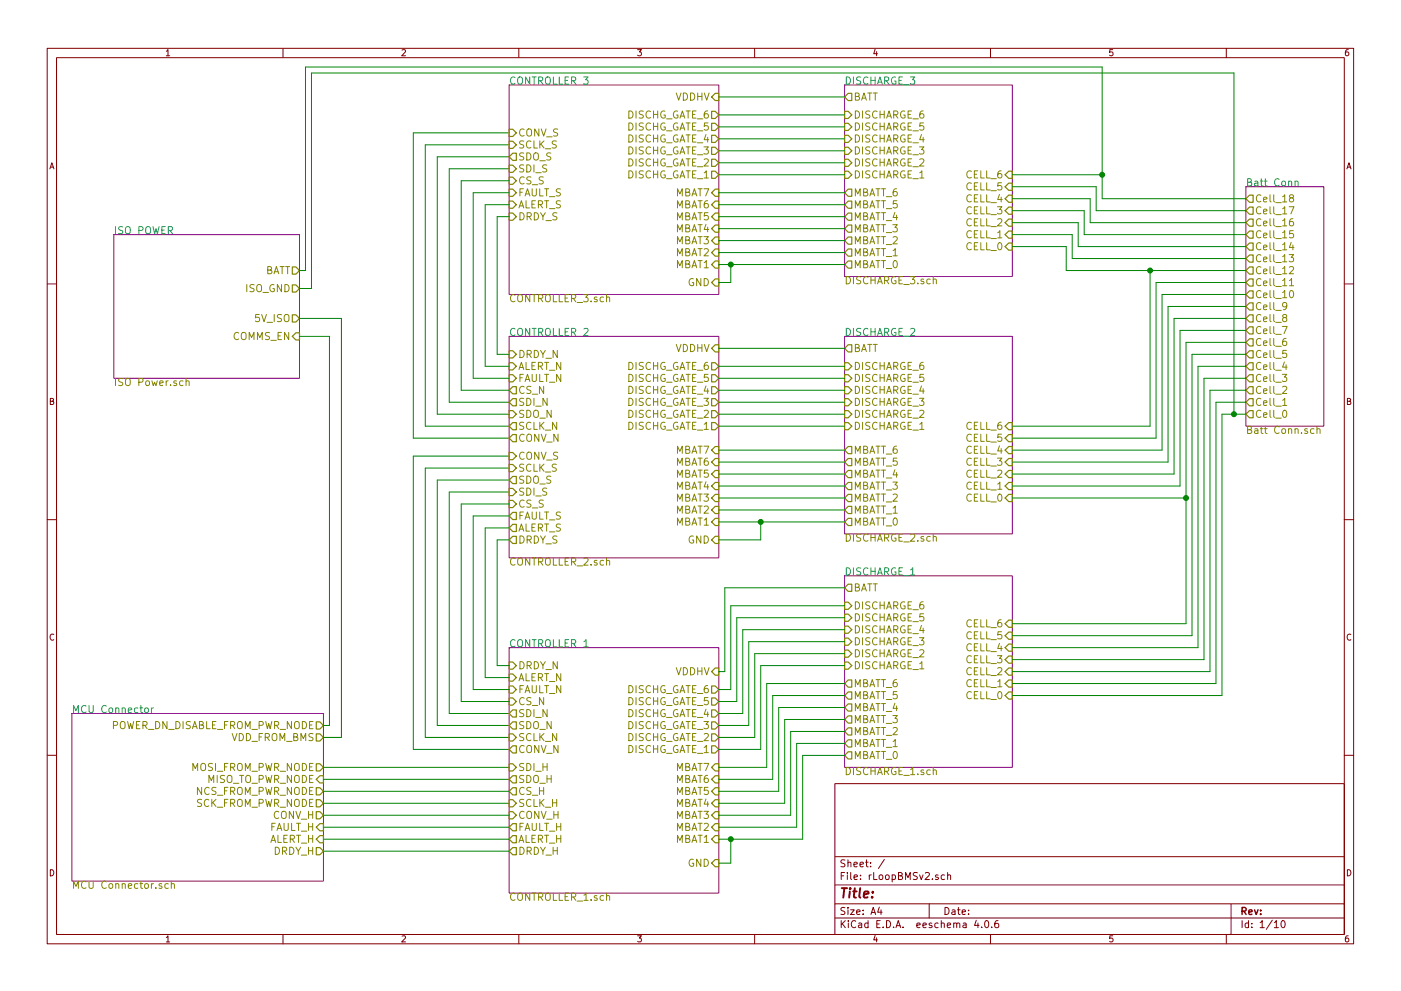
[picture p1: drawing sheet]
EESchema Schematic File Version 2
LIBS:rLoop BMS v2-rescue
LIBS:power
LIBS:device
LIBS:transistors
LIBS:conn
LIBS:linear
LIBS:regul
LIBS:74xx
LIBS:cmos4000
LIBS:adc-dac
LIBS:memory
LIBS:xilinx
LIBS:microcontrollers
LIBS:dsp
LIBS:microchip
LIBS:analog_switches
LIBS:motorola
LIBS:texas
LIBS:intel
LIBS:audio
LIBS:interface
LIBS:digital-audio
LIBS:philips
LIBS:display
LIBS:cypress
LIBS:siliconi
LIBS:opto
LIBS:atmel
LIBS:contrib
LIBS:valves
LIBS:Oscillators
LIBS:BMS Library
LIBS:rLoop BMS v2-cache
EELAYER 25 0
EELAYER END
$Descr A4 11693 8268
encoding utf-8
Sheet 1 10
Title ""
Date ""
Rev ""
Comp ""
Comment1 ""
Comment2 ""
Comment3 ""
Comment4 ""
$EndDescr
$Sheet
S 600  5950 2100 1400
U 590C18FD
F0 "MCU Connector" 60
F1 "MCU Connector.sch" 60
F2 "CONV_H" O R 2700 6800 60 
F3 "MISO_TO_PWR_NODE" I R 2700 6500 60 
F4 "MOSI_FROM_PWR_NODE" O R 2700 6400 60 
F5 "SCK_FROM_PWR_NODE" O R 2700 6700 60 
F6 "NCS_FROM_PWR_NODE" O R 2700 6600 60 
F7 "POWER_DN_DISABLE_FROM_PWR_NODE" O R 2700 6050 60 
F8 "VDD_FROM_BMS" O R 2700 6150 60 
F9 "FAULT_H" I R 2700 6900 60 
F10 "ALERT_H" I R 2700 7000 60 
F11 "DRDY_H" O R 2700 7100 60 
$EndSheet
$Sheet
S 10400 1550 650  2000
U 590C26AF
F0 "Batt Conn" 60
F1 "Batt Conn.sch" 60
F2 "Cell_0" O L 10400 3450 60 
F3 "Cell_1" O L 10400 3350 60 
F4 "Cell_2" O L 10400 3250 60 
F5 "Cell_3" O L 10400 3150 60 
F6 "Cell_4" O L 10400 3050 60 
F7 "Cell_5" O L 10400 2950 60 
F8 "Cell_6" O L 10400 2850 60 
F9 "Cell_7" O L 10400 2750 60 
F10 "Cell_8" O L 10400 2650 60 
F11 "Cell_9" O L 10400 2550 60 
F12 "Cell_10" O L 10400 2450 60 
F13 "Cell_11" O L 10400 2350 60 
F14 "Cell_12" O L 10400 2250 60 
F15 "Cell_13" O L 10400 2150 60 
F16 "Cell_14" O L 10400 2050 60 
F17 "Cell_15" O L 10400 1950 60 
F18 "Cell_16" O L 10400 1850 60 
F19 "Cell_17" O L 10400 1750 60 
F20 "Cell_18" O L 10400 1650 60 
$EndSheet
Wire Wire Line
	3750 1400 4250 1400
Wire Wire Line
	4250 3350 3750 3350
Wire Wire Line
	3750 3350 3750 1400
Wire Wire Line
	4250 3450 3650 3450
Wire Wire Line
	3650 3450 3650 1300
Wire Wire Line
	3650 1300 4250 1300
Wire Wire Line
	4250 3550 3550 3550
Wire Wire Line
	3550 3550 3550 1200
Wire Wire Line
	3550 1200 4250 1200
Wire Wire Line
	4250 1100 3450 1100
Wire Wire Line
	3450 1100 3450 3650
Wire Wire Line
	3450 3650 4250 3650
Wire Wire Line
	3750 5950 4250 5950
Wire Wire Line
	3750 4100 3750 5950
Wire Wire Line
	3750 4100 4250 4100
Wire Wire Line
	4250 4000 3650 4000
Wire Wire Line
	3650 4000 3650 6050
Wire Wire Line
	3650 6050 4250 6050
Wire Wire Line
	4250 6150 3550 6150
Wire Wire Line
	3550 6150 3550 3900
Wire Wire Line
	3550 3900 4250 3900
Wire Wire Line
	4250 3800 3450 3800
Wire Wire Line
	3450 3800 3450 6250
Wire Wire Line
	3450 6250 4250 6250
Wire Wire Line
	2700 6700 4250 6700
Wire Wire Line
	2700 6500 4250 6500
Wire Wire Line
	2700 6400 4250 6400
$Sheet
S 4250 700  1750 1750
U 590C6B15
F0 "CONTROLLER 3" 60
F1 "CONTROLLER_3.sch" 60
F2 "MBAT1" I R 6000 2200 60 
F3 "MBAT2" I R 6000 2100 60 
F4 "MBAT3" I R 6000 2000 60 
F5 "MBAT4" I R 6000 1900 60 
F6 "MBAT5" I R 6000 1800 60 
F7 "MBAT6" I R 6000 1700 60 
F8 "MBAT7" I R 6000 1600 60 
F9 "DISCHG_GATE_1" O R 6000 1450 60 
F10 "DISCHG_GATE_2" O R 6000 1350 60 
F11 "DISCHG_GATE_3" O R 6000 1250 60 
F12 "DISCHG_GATE_4" O R 6000 1150 60 
F13 "DISCHG_GATE_5" O R 6000 1050 60 
F14 "DISCHG_GATE_6" O R 6000 950 60 
F15 "CS_S" I L 4250 1500 60 
F16 "SDO_S" O L 4250 1300 60 
F17 "SDI_S" I L 4250 1400 60 
F18 "CONV_S" I L 4250 1100 60 
F19 "SCLK_S" I L 4250 1200 60 
F20 "VDDHV" I R 6000 800 60 
F21 "GND" I R 6000 2350 60 
F22 "FAULT_S" I L 4250 1600 60 
F23 "ALERT_S" I L 4250 1700 60 
F24 "DRDY_S" I L 4250 1800 60 
$EndSheet
$Sheet
S 4250 2800 1750 1850
U 590D87FF
F0 "CONTROLLER 2" 60
F1 "CONTROLLER_2.sch" 60
F2 "MBAT1" I R 6000 4350 60 
F3 "MBAT2" I R 6000 4250 60 
F4 "MBAT3" I R 6000 4150 60 
F5 "MBAT4" I R 6000 4050 60 
F6 "MBAT5" I R 6000 3950 60 
F7 "MBAT6" I R 6000 3850 60 
F8 "MBAT7" I R 6000 3750 60 
F9 "DISCHG_GATE_1" O R 6000 3550 60 
F10 "DISCHG_GATE_2" O R 6000 3450 60 
F11 "DISCHG_GATE_3" O R 6000 3350 60 
F12 "DISCHG_GATE_4" O R 6000 3250 60 
F13 "DISCHG_GATE_5" O R 6000 3150 60 
F14 "DISCHG_GATE_6" O R 6000 3050 60 
F15 "SDO_S" O L 4250 4000 60 
F16 "SDI_S" I L 4250 4100 60 
F17 "CONV_S" I L 4250 3800 60 
F18 "SCLK_S" I L 4250 3900 60 
F19 "SCLK_N" O L 4250 3550 60 
F20 "SDI_N" O L 4250 3350 60 
F21 "SDO_N" I L 4250 3450 60 
F22 "CONV_N" O L 4250 3650 60 
F23 "VDDHV" I R 6000 2900 60 
F24 "GND" I R 6000 4500 60 
F25 "CS_S" I L 4250 4200 60 
F26 "CS_N" O L 4250 3250 60 
F27 "FAULT_N" I L 4250 3150 60 
F28 "ALERT_N" I L 4250 3050 60 
F29 "DRDY_N" I L 4250 2950 60 
F30 "FAULT_S" O L 4250 4300 60 
F31 "ALERT_S" O L 4250 4400 60 
F32 "DRDY_S" O L 4250 4500 60 
$EndSheet
$Sheet
S 4250 5400 1750 2050
U 590D88AD
F0 "CONTROLLER 1" 60
F1 "CONTROLLER_1.sch" 60
F2 "MBAT1" I R 6000 7000 60 
F3 "MBAT2" I R 6000 6900 60 
F4 "MBAT3" I R 6000 6800 60 
F5 "MBAT4" I R 6000 6700 60 
F6 "MBAT5" I R 6000 6600 60 
F7 "MBAT6" I R 6000 6500 60 
F8 "MBAT7" I R 6000 6400 60 
F9 "DISCHG_GATE_1" O R 6000 6250 60 
F10 "DISCHG_GATE_2" O R 6000 6150 60 
F11 "DISCHG_GATE_3" O R 6000 6050 60 
F12 "DISCHG_GATE_4" O R 6000 5950 60 
F13 "DISCHG_GATE_5" O R 6000 5850 60 
F14 "DISCHG_GATE_6" O R 6000 5750 60 
F15 "CS_N" I L 4250 5850 60 
F16 "SCLK_H" I L 4250 6700 60 
F17 "SDI_H" I L 4250 6400 60 
F18 "SDO_H" O L 4250 6500 60 
F19 "CONV_H" I L 4250 6800 60 
F20 "SCLK_N" I L 4250 6150 60 
F21 "SDI_N" O L 4250 5950 60 
F22 "SDO_N" O L 4250 6050 60 
F23 "CONV_N" O L 4250 6250 60 
F24 "VDDHV" I R 6000 5600 60 
F25 "GND" I R 6000 7200 60 
F26 "CS_H" O L 4250 6600 60 
F27 "FAULT_N" I L 4250 5750 60 
F28 "ALERT_N" I L 4250 5650 60 
F29 "DRDY_N" I L 4250 5550 60 
F30 "FAULT_H" O L 4250 6900 60 
F31 "ALERT_H" O L 4250 7000 60 
F32 "DRDY_H" O L 4250 7100 60 
$EndSheet
Wire Wire Line
	4250 3250 3850 3250
Wire Wire Line
	3850 3250 3850 1500
Wire Wire Line
	3850 1500 4250 1500
$Sheet
S 7050 2800 1400 1650
U 592BCE04
F0 "DISCHARGE_2" 60
F1 "DISCHARGE_2.sch" 60
F2 "DISCHARGE_1" I L 7050 3550 60 
F3 "DISCHARGE_2" I L 7050 3450 60 
F4 "DISCHARGE_3" I L 7050 3350 60 
F5 "DISCHARGE_4" I L 7050 3250 60 
F6 "DISCHARGE_5" I L 7050 3150 60 
F7 "DISCHARGE_6" I L 7050 3050 60 
F8 "MBATT_0" O L 7050 4350 60 
F9 "MBATT_1" O L 7050 4250 60 
F10 "MBATT_2" O L 7050 4150 60 
F11 "MBATT_3" O L 7050 4050 60 
F12 "MBATT_4" O L 7050 3950 60 
F13 "MBATT_5" O L 7050 3850 60 
F14 "MBATT_6" O L 7050 3750 60 
F15 "CELL_1" I R 8450 4050 60 
F16 "CELL_2" I R 8450 3950 60 
F17 "CELL_3" I R 8450 3850 60 
F18 "CELL_4" I R 8450 3750 60 
F19 "CELL_5" I R 8450 3650 60 
F20 "CELL_6" I R 8450 3550 60 
F21 "CELL_0" I R 8450 4150 60 
F22 "BATT" O L 7050 2900 60 
$EndSheet
$Sheet
S 7050 700  1400 1600
U 592BE1E1
F0 "DISCHARGE_3" 60
F1 "DISCHARGE_3.sch" 60
F2 "DISCHARGE_1" I L 7050 1450 60 
F3 "DISCHARGE_2" I L 7050 1350 60 
F4 "DISCHARGE_3" I L 7050 1250 60 
F5 "DISCHARGE_4" I L 7050 1150 60 
F6 "DISCHARGE_5" I L 7050 1050 60 
F7 "DISCHARGE_6" I L 7050 950 60 
F8 "MBATT_0" O L 7050 2200 60 
F9 "MBATT_1" O L 7050 2100 60 
F10 "MBATT_2" O L 7050 2000 60 
F11 "MBATT_3" O L 7050 1900 60 
F12 "MBATT_4" O L 7050 1800 60 
F13 "MBATT_5" O L 7050 1700 60 
F14 "MBATT_6" O L 7050 1600 60 
F15 "CELL_1" I R 8450 1950 60 
F16 "CELL_2" I R 8450 1850 60 
F17 "CELL_3" I R 8450 1750 60 
F18 "CELL_4" I R 8450 1650 60 
F19 "CELL_5" I R 8450 1550 60 
F20 "CELL_6" I R 8450 1450 60 
F21 "CELL_0" I R 8450 2050 60 
F22 "BATT" O L 7050 800 60 
$EndSheet
$Sheet
S 7050 4800 1400 1600
U 591622E5
F0 "DISCHARGE_1" 60
F1 "DISCHARGE_1.sch" 60
F2 "DISCHARGE_1" I L 7050 5550 60 
F3 "DISCHARGE_2" I L 7050 5450 60 
F4 "DISCHARGE_3" I L 7050 5350 60 
F5 "DISCHARGE_4" I L 7050 5250 60 
F6 "DISCHARGE_5" I L 7050 5150 60 
F7 "DISCHARGE_6" I L 7050 5050 60 
F8 "MBATT_0" O L 7050 6300 60 
F9 "MBATT_1" O L 7050 6200 60 
F10 "MBATT_2" O L 7050 6100 60 
F11 "MBATT_3" O L 7050 6000 60 
F12 "MBATT_4" O L 7050 5900 60 
F13 "MBATT_5" O L 7050 5800 60 
F14 "MBATT_6" O L 7050 5700 60 
F15 "CELL_0" I R 8450 5800 60 
F16 "CELL_1" I R 8450 5700 60 
F17 "CELL_2" I R 8450 5600 60 
F18 "CELL_3" I R 8450 5500 60 
F19 "CELL_4" I R 8450 5400 60 
F20 "CELL_5" I R 8450 5300 60 
F21 "CELL_6" I R 8450 5200 60 
F22 "BATT" O L 7050 4900 60 
$EndSheet
Wire Wire Line
	6000 800  7050 800 
Wire Wire Line
	7050 950  6000 950 
Wire Wire Line
	6000 1050 7050 1050
Wire Wire Line
	7050 1150 6000 1150
Wire Wire Line
	6000 1250 7050 1250
Wire Wire Line
	7050 1350 6000 1350
Wire Wire Line
	6000 1450 7050 1450
Wire Wire Line
	7050 1600 6000 1600
Wire Wire Line
	6000 1700 7050 1700
Wire Wire Line
	7050 1800 6000 1800
Wire Wire Line
	6000 1900 7050 1900
Wire Wire Line
	7050 2000 6000 2000
Wire Wire Line
	6000 2100 7050 2100
Wire Wire Line
	6000 2200 7050 2200
Wire Wire Line
	6000 2350 6100 2350
Wire Wire Line
	6100 2350 6100 2200
Connection ~ 6100 2200
Wire Wire Line
	6000 2900 7050 2900
Wire Wire Line
	7050 3050 6000 3050
Wire Wire Line
	6000 3150 7050 3150
Wire Wire Line
	7050 3250 6000 3250
Wire Wire Line
	6000 3350 7050 3350
Wire Wire Line
	7050 3450 6000 3450
Wire Wire Line
	6000 3550 7050 3550
Wire Wire Line
	7050 3750 6000 3750
Wire Wire Line
	6000 3850 7050 3850
Wire Wire Line
	7050 3950 6000 3950
Wire Wire Line
	6000 4050 7050 4050
Wire Wire Line
	7050 4150 6000 4150
Wire Wire Line
	6000 4250 7050 4250
Wire Wire Line
	6000 4350 7050 4350
Wire Wire Line
	6000 5600 6050 5600
Wire Wire Line
	6050 5600 6050 4900
Wire Wire Line
	6050 4900 7050 4900
Wire Wire Line
	7050 5050 6100 5050
Wire Wire Line
	6100 5050 6100 5750
Wire Wire Line
	6100 5750 6000 5750
Wire Wire Line
	6000 5850 6150 5850
Wire Wire Line
	6150 5850 6150 5150
Wire Wire Line
	6150 5150 7050 5150
Wire Wire Line
	7050 5250 6200 5250
Wire Wire Line
	6200 5250 6200 5950
Wire Wire Line
	6200 5950 6000 5950
Wire Wire Line
	6000 6050 6250 6050
Wire Wire Line
	6250 6050 6250 5350
Wire Wire Line
	6250 5350 7050 5350
Wire Wire Line
	7050 5450 6300 5450
Wire Wire Line
	6300 5450 6300 6150
Wire Wire Line
	6300 6150 6000 6150
Wire Wire Line
	6000 6250 6350 6250
Wire Wire Line
	6350 6250 6350 5550
Wire Wire Line
	6350 5550 7050 5550
Wire Wire Line
	7050 5700 6400 5700
Wire Wire Line
	6400 5700 6400 6400
Wire Wire Line
	6400 6400 6000 6400
Wire Wire Line
	6000 6500 6450 6500
Wire Wire Line
	6450 6500 6450 5800
Wire Wire Line
	6450 5800 7050 5800
Wire Wire Line
	7050 5900 6500 5900
Wire Wire Line
	6500 5900 6500 6600
Wire Wire Line
	6500 6600 6000 6600
Wire Wire Line
	6000 6700 6550 6700
Wire Wire Line
	6550 6700 6550 6000
Wire Wire Line
	6550 6000 7050 6000
Wire Wire Line
	7050 6100 6600 6100
Wire Wire Line
	6600 6100 6600 6800
Wire Wire Line
	6600 6800 6000 6800
Wire Wire Line
	6000 6900 6650 6900
Wire Wire Line
	6650 6900 6650 6200
Wire Wire Line
	6650 6200 7050 6200
Wire Wire Line
	7050 6300 6700 6300
Wire Wire Line
	6700 6300 6700 7000
Wire Wire Line
	6700 7000 6000 7000
Wire Wire Line
	6000 7200 6100 7200
Wire Wire Line
	6100 7200 6100 7000
Connection ~ 6100 7000
Wire Wire Line
	10200 3450 10400 3450
Wire Wire Line
	10200 3450 10200 5800
Wire Wire Line
	10200 5800 8450 5800
Wire Wire Line
	8450 5700 10150 5700
Wire Wire Line
	10150 5700 10150 3350
Wire Wire Line
	10150 3350 10400 3350
Wire Wire Line
	10400 3250 10100 3250
Wire Wire Line
	10100 3250 10100 5600
Wire Wire Line
	10100 5600 8450 5600
Wire Wire Line
	8450 5500 10050 5500
Wire Wire Line
	10050 5500 10050 3150
Wire Wire Line
	10050 3150 10400 3150
Wire Wire Line
	10400 3050 10000 3050
Wire Wire Line
	10000 3050 10000 5400
Wire Wire Line
	10000 5400 8450 5400
Wire Wire Line
	8450 5300 9950 5300
Wire Wire Line
	9950 5300 9950 2950
Wire Wire Line
	9950 2950 10400 2950
Wire Wire Line
	9900 5200 8450 5200
Wire Wire Line
	9900 2850 9900 5200
Wire Wire Line
	9900 2850 10400 2850
Wire Wire Line
	8450 4150 9900 4150
Connection ~ 9900 4150
Wire Wire Line
	8450 4050 9850 4050
Wire Wire Line
	9850 4050 9850 2750
Wire Wire Line
	9850 2750 10400 2750
Wire Wire Line
	10400 2650 9800 2650
Wire Wire Line
	9800 2650 9800 3950
Wire Wire Line
	9800 3950 8450 3950
Wire Wire Line
	8450 3850 9750 3850
Wire Wire Line
	9750 3850 9750 2550
Wire Wire Line
	9750 2550 10400 2550
Wire Wire Line
	10400 2450 9700 2450
Wire Wire Line
	9700 2450 9700 3750
Wire Wire Line
	9700 3750 8450 3750
Wire Wire Line
	8450 3650 9650 3650
Wire Wire Line
	9650 3650 9650 2350
Wire Wire Line
	9650 2350 10400 2350
Wire Wire Line
	8900 2250 10400 2250
Wire Wire Line
	9600 2250 9600 3550
Wire Wire Line
	9600 3550 8450 3550
Wire Wire Line
	8450 2050 8900 2050
Wire Wire Line
	8900 2050 8900 2250
Connection ~ 9600 2250
Wire Wire Line
	8450 1950 8950 1950
Wire Wire Line
	8950 1950 8950 2150
Wire Wire Line
	8950 2150 10400 2150
Wire Wire Line
	10400 2050 9000 2050
Wire Wire Line
	9000 2050 9000 1850
Wire Wire Line
	9000 1850 8450 1850
Wire Wire Line
	8450 1750 9050 1750
Wire Wire Line
	9050 1750 9050 1950
Wire Wire Line
	9050 1950 10400 1950
Wire Wire Line
	10400 1850 9100 1850
Wire Wire Line
	9100 1850 9100 1650
Wire Wire Line
	9100 1650 8450 1650
Wire Wire Line
	8450 1550 9150 1550
Wire Wire Line
	9150 1550 9150 1750
Wire Wire Line
	9150 1750 10400 1750
Wire Wire Line
	9200 1650 10400 1650
Wire Wire Line
	9200 550  9200 1650
Wire Wire Line
	9200 1450 8450 1450
Wire Wire Line
	2700 6600 4250 6600
Wire Wire Line
	4250 4200 3850 4200
Wire Wire Line
	3850 4200 3850 5850
Wire Wire Line
	3850 5850 4250 5850
Wire Wire Line
	4250 5750 3950 5750
Wire Wire Line
	3950 5750 3950 4300
Wire Wire Line
	3950 4300 4250 4300
Wire Wire Line
	4250 4400 4050 4400
Wire Wire Line
	4050 4400 4050 5650
Wire Wire Line
	4050 5650 4250 5650
Wire Wire Line
	4250 5550 4150 5550
Wire Wire Line
	4150 5550 4150 4500
Wire Wire Line
	4150 4500 4250 4500
Wire Wire Line
	4250 1600 3950 1600
Wire Wire Line
	3950 1600 3950 3150
Wire Wire Line
	3950 3150 4250 3150
Wire Wire Line
	4250 3050 4050 3050
Wire Wire Line
	4050 3050 4050 1700
Wire Wire Line
	4050 1700 4250 1700
Wire Wire Line
	4250 1800 4150 1800
Wire Wire Line
	4150 1800 4150 2950
Wire Wire Line
	4150 2950 4250 2950
$Sheet
S 950  1950 1550 1200
U 592F4D0C
F0 "ISO POWER" 60
F1 "ISO Power.sch" 60
F2 "ISO_GND" O R 2500 2400 60 
F3 "BATT" O R 2500 2250 60 
F4 "5V_ISO" O R 2500 2650 60 
F5 "COMMS_EN" I R 2500 2800 60 
$EndSheet
Wire Wire Line
	2550 550  2550 2250
Wire Wire Line
	2550 2250 2500 2250
Wire Wire Line
	2550 550  9200 550 
Connection ~ 9200 1450
Wire Wire Line
	2500 2400 2600 2400
Wire Wire Line
	2600 2400 2600 600 
Wire Wire Line
	2600 600  10300 600 
Wire Wire Line
	10300 600  10300 3450
Connection ~ 10300 3450
Wire Wire Line
	2500 2650 2850 2650
Wire Wire Line
	2850 2650 2850 6150
Wire Wire Line
	2850 6150 2700 6150
Wire Wire Line
	2500 2800 2750 2800
Wire Wire Line
	2750 2800 2750 6050
Wire Wire Line
	2750 6050 2700 6050
Wire Wire Line
	6000 4500 6350 4500
Wire Wire Line
	6350 4500 6350 4350
Connection ~ 6350 4350
Wire Wire Line
	2700 6800 4250 6800
Wire Wire Line
	2700 6900 4250 6900
Wire Wire Line
	4250 7000 2700 7000
Wire Wire Line
	2700 7100 4250 7100
$EndSCHEMATC
